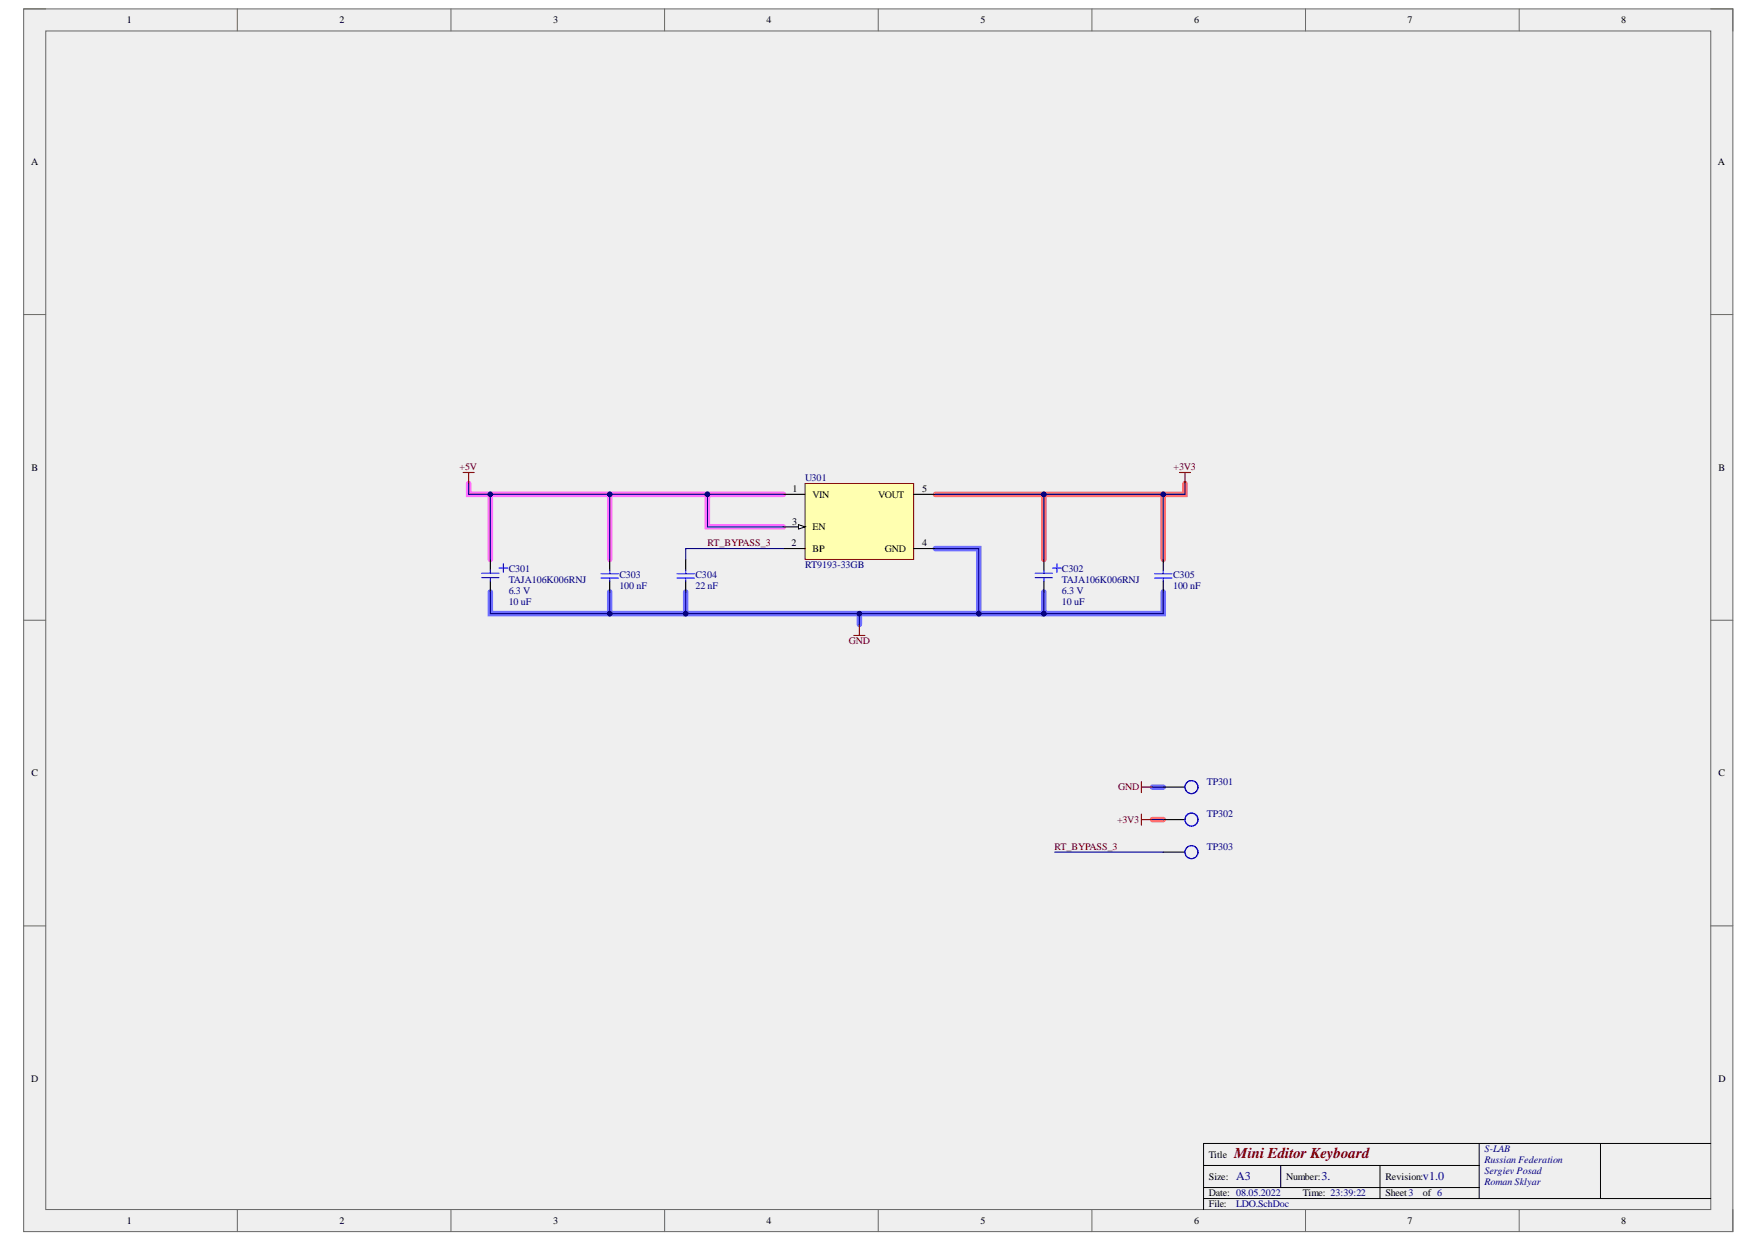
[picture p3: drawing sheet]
<svg xmlns="http://www.w3.org/2000/svg" width="297mm" height="210mm" viewBox="0 0 297 210" stroke-linecap="round" stroke-linejoin="round" font-family="sans-serif">
<path d="M4 1.5h288.8v206.6h-288.8z" fill-rule="evenodd" fill="#efefef"/>
<path d="M4 1.5h288.8v206.6h-288.8z" fill="none" stroke="#666" stroke-width=".17"/>
<path d="M7.7 5.2h281.4v199.2h-281.4z" fill-rule="evenodd" fill="#efefef"/>
<g fill="none" stroke="#666" stroke-width=".17">
<path d="M4 1.5h3.7M7.7 5.2h281.4v199.2h-281.4zM40.1 1.5v3.7M76.2 1.5v3.7M112.3 1.5v3.7M148.4 1.5v3.7M184.5 1.5v3.7M220.6 1.5v3.7M256.7 1.5v3.7M289.1 1.5h3.7v3.7M4 53.2h3.7M289.1 53.2h3.7"/>
<path d="M4 104.8h3.7M289.1 104.8h3.7M4 156.5h3.7M289.1 156.5h3.7M40.1 204.4v3.7M76.2 204.4v3.7M112.3 204.4v3.7M148.4 204.4v3.7M184.5 204.4v3.7M220.6 204.4v3.7M256.7 204.4v3.7M292.8 204.4v3.7"/>
</g>
<path d="M176.4 83.6v10.9M196.5 83.6v10.9M200.2 81.7v1.9h-42.2M194.7 138.5h1.8" fill="none" stroke="#ff6e6e" stroke-width=".93"/>
<path d="M79.2 81.7v1.8h40.3M82.9 83.5v11M103 83.5v11M132.4 83.5h-12.9v5.5h12.9" fill="none" stroke="#ff6eff" stroke-width=".93"/>
<path d="M158 92.7h7.4v11h-49.5v-3.7M82.9 100v3.7h33M103 100v3.7M145.2 103.7v1.8M165.4 103.7h11M176.4 100v3.7h20.1v-3.7M194.7 133h1.8" fill="none" stroke="#6e6eff" stroke-width=".93"/>
<path d="M203.4 197h46.5M216.4 197v3.7M233.2 197v5.6M249.9 193.3v9.3M270.4 193.3v9.3M289.1 193.3h-85.7v11.1M203.4 202.6h85.7M203.4 200.7h46.5" fill="none" stroke="#000" stroke-width=".17"/>
<path d="M136 81.7h18.4v12.8h-18.4z" fill-rule="evenodd" fill="#ffffb0"/>
<path d="M136 81.7h18.4v12.8h-18.4z" fill="none" stroke="#800000" stroke-width=".17"/>
<path d="M132.4 92.7h3.6M132.4 83.5h3.6M132.4 89h3.6M154.4 92.7h3.6M154.4 83.5h3.6" fill="none" stroke="#000" stroke-width=".18"/>
<path d="M134.9 88.7l1.1 .3-1.1 .4z" fill="#f8fcff"/>
<path d="M134.9 88.7l1.1 .3-1.1 .4z" fill="none" stroke="#000" stroke-width=".17"/>
<path d="M78.3 79.9h1.8M79.2 79.9v1.8M144.3 107.4h1.8M145.2 105.5v1.9" fill="none" stroke="#800000" stroke-width=".18"/>
<path d="M199.3 79.9h1.8M200.2 79.9v1.8M192.9 132.1v1.9M192.9 137.6v1.8M192.9 133h1.8M192.9 138.5h1.8" fill="none" stroke="#800000" stroke-width=".19"/>
<path d="M176.4 94.5v1.9M176.4 98.2v1.8M196.5 94.5v1.9M196.5 98.2v1.8M196.5 138.5h3.7M196.5 133h3.7M196.5 144h3.7" fill="none" stroke="#000" stroke-width=".19"/>
<g fill="none" stroke="#00f" stroke-width=".19">
<path d="M174.9 97.6h2.9M174.9 96.9h2.9M176.4 96.4v.5M176.4 97.6v.6M177.8 96h1.5M178.6 95.3v1.4M195.1 97h2.9M195.1 97.7h2.9M196.5 96.4v.6M196.5 97.7v.5"/>
<circle cx="201.3" cy="133" r="1.1"/>
<circle cx="201.3" cy="138.5" r="1.1"/>
<circle cx="201.3" cy="144" r="1.1"/>
</g>
<path d="M82.9 94.5v1.9M82.9 98.2v1.8M103 94.5v1.9M103 98.2v1.8M115.9 94.5v1.9M115.9 98.2v1.8" fill="none" stroke="#000" stroke-width=".18"/>
<g fill="none" stroke="#00f" stroke-width=".18">
<path d="M81.4 97.6h2.9M81.4 96.9h2.9M82.9 96.4v.5M82.9 97.6v.6M84.3 96h1.5M85.1 95.3v1.4M101.6 97h2.9M101.6 97.7h2.9M103 96.4v.6M103 97.7v.5M114.4 97h2.9M114.4 97.7h2.9"/>
<path d="M115.9 96.4v.6M115.9 97.7v.5"/>
</g>
<path d="M176.4 83.6v10.9" fill="none" stroke="#000080" stroke-width=".19"/>
<circle cx="176.4" cy="83.6" r=".37" fill="#000080"/>
<circle cx="176.4" cy="83.6" r=".37" fill="none" stroke="#000080" stroke-width=".17"/>
<path d="M79.2 81.7v1.8h40.3" fill="none" stroke="#000080" stroke-width=".18"/>
<circle cx="119.5" cy="83.5" r=".37" fill="#000080"/>
<circle cx="119.5" cy="83.5" r=".37" fill="none" stroke="#000080" stroke-width=".17"/>
<circle cx="103" cy="83.5" r=".37" fill="#000080"/>
<circle cx="103" cy="83.5" r=".37" fill="none" stroke="#000080" stroke-width=".17"/>
<circle cx="82.9" cy="83.5" r=".37" fill="#000080"/>
<circle cx="82.9" cy="83.5" r=".37" fill="none" stroke="#000080" stroke-width=".17"/>
<path d="M82.9 100v3.7h33" fill="none" stroke="#000080" stroke-width=".18"/>
<circle cx="103" cy="103.7" r=".37" fill="#000080"/>
<circle cx="103" cy="103.7" r=".37" fill="none" stroke="#000080" stroke-width=".17"/>
<circle cx="115.9" cy="103.7" r=".37" fill="#000080"/>
<circle cx="115.9" cy="103.7" r=".37" fill="none" stroke="#000080" stroke-width=".17"/>
<path d="M158 92.7h7.4v11h-49.5v-3.7" fill="none" stroke="#000080" stroke-width=".18"/>
<circle cx="115.9" cy="103.7" r=".37" fill="#000080"/>
<circle cx="115.9" cy="103.7" r=".37" fill="none" stroke="#000080" stroke-width=".17"/>
<circle cx="145.2" cy="103.7" r=".37" fill="#000080"/>
<circle cx="145.2" cy="103.7" r=".37" fill="none" stroke="#000080" stroke-width=".17"/>
<circle cx="165.4" cy="103.7" r=".37" fill="#000080"/>
<circle cx="165.4" cy="103.7" r=".37" fill="none" stroke="#000080" stroke-width=".17"/>
<path d="M132.4 92.7h-16.5v1.8M132.4 83.5h-12.9v5.5h12.9" fill="none" stroke="#000080" stroke-width=".18"/>
<circle cx="119.5" cy="83.5" r=".37" fill="#000080"/>
<circle cx="119.5" cy="83.5" r=".37" fill="none" stroke="#000080" stroke-width=".17"/>
<path d="M200.2 81.7v1.9h-42.2" fill="none" stroke="#000080" stroke-width=".19"/>
<circle cx="176.4" cy="83.6" r=".37" fill="#000080"/>
<circle cx="176.4" cy="83.6" r=".37" fill="none" stroke="#000080" stroke-width=".17"/>
<circle cx="196.5" cy="83.6" r=".37" fill="#000080"/>
<circle cx="196.5" cy="83.6" r=".37" fill="none" stroke="#000080" stroke-width=".17"/>
<path d="M165.4 103.7h11" fill="none" stroke="#000080" stroke-width=".19"/>
<circle cx="165.4" cy="103.7" r=".37" fill="#000080"/>
<circle cx="165.4" cy="103.7" r=".37" fill="none" stroke="#000080" stroke-width=".17"/>
<circle cx="176.4" cy="103.7" r=".38" fill="#000080"/>
<circle cx="176.4" cy="103.7" r=".38" fill="none" stroke="#000080" stroke-width=".17"/>
<path d="M176.4 100v3.7h20.1v-3.7" fill="none" stroke="#000080" stroke-width=".19"/>
<circle cx="176.4" cy="103.7" r=".38" fill="#000080"/>
<circle cx="176.4" cy="103.7" r=".38" fill="none" stroke="#000080" stroke-width=".17"/>
<path d="M194.7 138.5h1.8M194.7 133h1.8M178.2 144h18.3" fill="none" stroke="#000080" stroke-width=".19"/>
<path d="M82.9 83.5v11" fill="none" stroke="#000080" stroke-width=".18"/>
<circle cx="82.9" cy="83.5" r=".37" fill="#000080"/>
<circle cx="82.9" cy="83.5" r=".37" fill="none" stroke="#000080" stroke-width=".17"/>
<path d="M103 100v3.7" fill="none" stroke="#000080" stroke-width=".18"/>
<circle cx="103" cy="103.7" r=".37" fill="#000080"/>
<circle cx="103" cy="103.7" r=".37" fill="none" stroke="#000080" stroke-width=".17"/>
<path d="M103 83.5v11" fill="none" stroke="#000080" stroke-width=".18"/>
<circle cx="103" cy="83.5" r=".37" fill="#000080"/>
<circle cx="103" cy="83.5" r=".37" fill="none" stroke="#000080" stroke-width=".17"/>
<path d="M145.2 103.7v1.8" fill="none" stroke="#000080" stroke-width=".18"/>
<circle cx="145.2" cy="103.7" r=".37" fill="#000080"/>
<circle cx="145.2" cy="103.7" r=".37" fill="none" stroke="#000080" stroke-width=".17"/>
<path d="M196.5 83.6v10.9" fill="none" stroke="#000080" stroke-width=".19"/>
<circle cx="196.5" cy="83.6" r=".37" fill="#000080"/>
<circle cx="196.5" cy="83.6" r=".37" fill="none" stroke="#000080" stroke-width=".17"/>
<text font-size="2.5" fill="#800000" x="208.5" y="195.7">Mini Editor Keyboard</text>
<g font-size="2" fill="#000080">
<text x="208.9" y="199.5">A3</text>
<text x="223.3" y="199.5">3.</text>
<text x="240.4" y="199.5">v1.0</text>
</g>
<g font-size="1.7">
<text x="21.4" y="3.9">1</text>
<text x="57.4" y="3.9">2</text>
<text x="93.5" y="3.9">3</text>
<text x="129.5" y="3.9">4</text>
<text x="165.6" y="3.9">5</text>
<text x="201.8" y="3.9">6</text>
<text x="237.8" y="3.9">7</text>
<text x="273.9" y="3.9">8</text>
<text x="5.2" y="27.9">A</text>
<text x="290.3" y="27.9">A</text>
<text x="5.3" y="79.5">B</text>
<text x="133.9" y="83.2">1</text>
<text x="155.8" y="83.2">5</text>
<text x="290.3" y="79.5">B</text>
<text x="133.8" y="88.7">3</text>
<text x="137.3" y="84.1">VIN</text>
<text x="137.3" y="89.6">EN</text>
<text x="148.4" y="84.1">VOUT</text>
<text x="133.8" y="92.3">2</text>
<text x="137.3" y="93.2">BP</text>
<text x="149.5" y="93.2">GND</text>
<text x="155.8" y="92.3">4</text>
<text x="5.3" y="131.2">C</text>
<text x="290.3" y="131.2">C</text>
<text x="5.2" y="182.8">D</text>
<text x="290.3" y="182.8">D</text>
<text x="204.2" y="195.7">Title</text>
<text x="204.2" y="199.4">Size:</text>
<text x="204.2" y="202.2">Date: 08.05.2022</text>
<text x="217.3" y="199.4">Number:</text>
<text x="220.1" y="202.2">Time: 23:39:22</text>
<text x="234.1" y="199.4">Revision:</text>
<text x="234.1" y="202.2">Sheet3</text>
<text x="240.4" y="202.2">of 6</text>
<text x="21.4" y="206.8">1</text>
<text x="57.4" y="206.8">2</text>
<text x="93.5" y="206.8">3</text>
<text x="129.5" y="206.8">4</text>
<text x="165.6" y="206.8">5</text>
<text x="201.8" y="206.8">6</text>
<text x="204.2" y="204.1">File:</text>
<text x="237.8" y="206.8">7</text>
<text x="273.9" y="206.8">8</text>
</g>
<g font-size="1.7" fill="#800000">
<text x="77.7" y="79.5">+5V</text>
<text x="198.3" y="79.5">+3V3</text>
<text x="119.5" y="92.3">RT_BYPASS_3</text>
<text x="143.4" y="108.9">GND</text>
<text x="188.9" y="133.6">GND</text>
<text x="178.2" y="143.6">RT_BYPASS_3</text>
<text x="188.7" y="139.1">+3V3</text>
</g>
<g font-size="1.7" fill="#000080">
<text x="136" y="81.3">U301</text>
<text x="86" y="98.5">TAJA106K006RNJ</text>
<text x="86" y="100.3">6.3 V</text>
<text x="86" y="96.6">C301</text>
<text x="104.7" y="99.6">100 nF</text>
<text x="104.7" y="97.7">C303</text>
<text x="117.5" y="99.6">22 nF</text>
<text x="117.5" y="97.7">C304</text>
<text x="136" y="96">RT9193-33GB</text>
<text x="179.4" y="98.5">TAJA106K006RNJ</text>
<text x="179.4" y="100.3">6.3 V</text>
<text x="179.4" y="96.6">C302</text>
<text x="198.2" y="99.6">100 nF</text>
<text x="198.2" y="97.7">C305</text>
<text x="86" y="102.2">10 uF</text>
<text x="179.4" y="102.2">10 uF</text>
<text x="203.9" y="132.6">TP301</text>
<text x="203.9" y="143.6">TP303</text>
<text x="203.9" y="138.1">TP302</text>
<text x="250.8" y="194.8">S-LAB</text>
<text x="250.8" y="196.6">Russian Federation</text>
<text x="250.8" y="198.5">Sergiev Posad</text>
<text x="250.8" y="200.3">Roman Sklyar</text>
<text x="208.9" y="204.1">LDO.SchDoc</text>
</g>
</svg>
